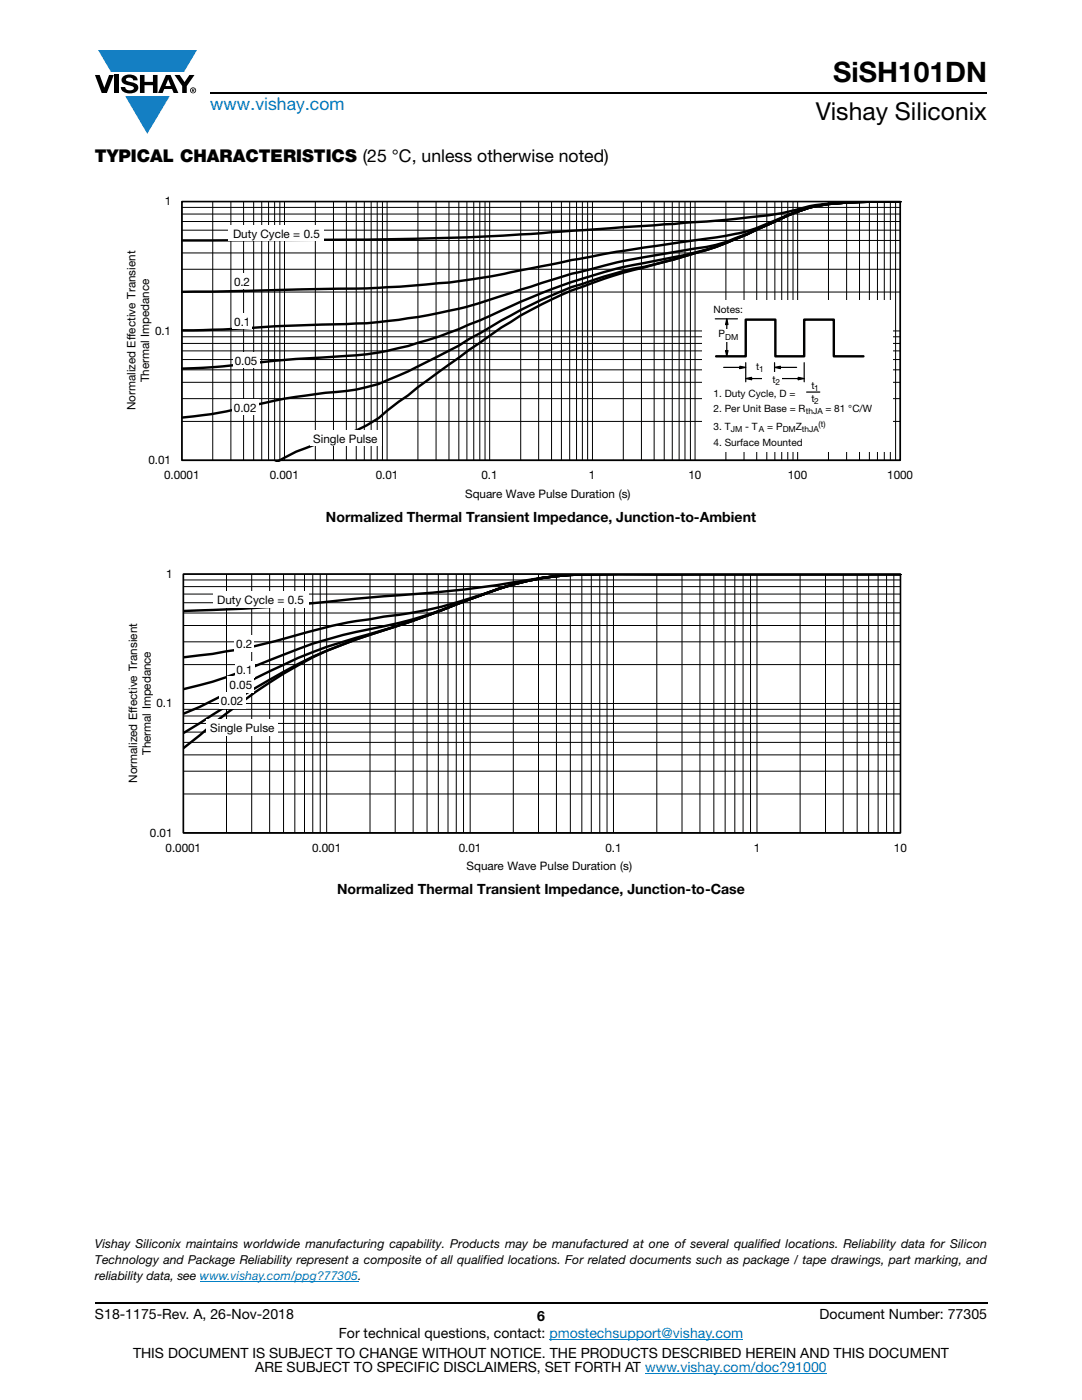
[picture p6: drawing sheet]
<svg xmlns="http://www.w3.org/2000/svg" width="216mm" height="279mm" viewBox="0 0 216 279" stroke-linecap="round" stroke-linejoin="round" font-family="sans-serif">
<g fill="#147fc3">
<path d="M19.6 10h19.7l-2.6 4.3h-1.1h-13.5z"/>
<path d="M25 19.2h8.9l-4.5 7.5z"/>
</g>
<g fill="#000">
<path d="M18.9 15h1l.9 2.5 1-2.5h.9l-1.4 3.6h-1zM22.9 15h.9v3.6h-.9zM24.6 15.3a2.1 2.1 0 0 1 2.8 .3l.1 .4h-.9a.79 .79 0 0 0-.7-.5 .79 .79 0 0 0-.8 .4l.3 .3 1 .2a1.08 1.08 0 0 1 1.2 1 1.08 1.08 0 0 1-1.1 1.2 1.73 1.73 0 0 1-2.4-1.2h.9a.96 .96 0 0 0 .8 .6 .96 .96 0 0 0 .9-.4 1.31 1.31 0 0 0-1.2-.6 1.03 1.03 0 0 1-1.1-.6 1.03 1.03 0 0 1 .2-1.1zM27.9 15h.9v1.3h1.7v-1.3h.9v3.6h-.9v-1.6h-1.7v1.6h-.9zM34.8 15h1.1l.9 1.4 1-1.4h1l-1.5 2.2v1.4h-.9v-1.4z"/>
<path d="M33.6 15.9l.5 1.3h-1.1zM33.1 15l-1.6 3.6h1l.3-.8h1.5l.3 .8h1l-1.6-3.6z"/>
<path d="M38.4 17.8h.2v.2h-.2zM38.3 17.7v.7h.1v-.3l.4 .3-.2-.3 .2-.2-.1-.2z"/>
<path d="M38.1 18a.46 .46 0 0 1 .9 0 .46 .46 0 0 1-.9 0zM37.9 18a.6 .6 0 0 0 1.2 0 .6 .6 0 0 0-1.2 0z"/>
</g>
<path d="M42 18.6h155M18.9 260h178.1" fill="none" stroke="#000" stroke-width=".36"/>
<path d="M39.9 255.7h31.6M109.6 267.3h38.7M128.7 274h36.3" fill="none" stroke="#007ec4" stroke-width=".2"/>
<g fill="#fff">
<path d="M25.1 39.1h157.8v60.7h-157.8z"/>
<path d="M36.3 40.2h143.4v51.7h-143.4z"/>
</g>
<g fill="none" stroke="#000" stroke-width=".2">
<path d="M36.3 58.3h143.3M36.3 53.7h143.3M36.3 50.5h143.3M36.3 48h143.3M36.3 45.9h143.3M36.3 44.2h143.3M36.3 42.7h143.3M36.3 41.4h143.3M36.3 40.2h143.3v51.7h-143.3zM42.5 40.2v51.7M46.1 40.2v51.7M48.6 40.2v51.7"/>
<path d="M50.6 40.2v51.7M52.2 40.2v51.7M53.6 40.2v51.7M54.8 40.2v51.7M55.8 40.2v51.7M56.8 40.2v51.7M62.9 40.2v51.7M66.5 40.2v51.7M69.1 40.2v51.7M71.1 40.2v51.7M72.7 40.2v51.7M74.1 40.2v51.7"/>
<path d="M75.3 40.2v51.7M76.3 40.2v51.7M77.2 40.2v51.7M83.4 40.2v51.7M87 40.2v51.7M89.6 40.2v51.7M91.6 40.2v51.7M93.2 40.2v51.7M94.5 40.2v51.7M95.7 40.2v51.7M96.8 40.2v51.7M97.7 40.2v51.7"/>
<path d="M103.9 40.2v51.7M107.5 40.2v51.7M110.1 40.2v51.7M112 40.2v51.7M113.7 40.2v51.7M115 40.2v51.7M116.2 40.2v51.7M117.3 40.2v51.7M118.2 40.2v51.7M124.4 40.2v51.7M128 40.2v51.7M130.5 40.2v51.7"/>
<path d="M132.5 40.2v51.7M134.1 40.2v51.7M135.5 40.2v51.7M136.7 40.2v51.7M137.8 40.2v51.7M138.7 40.2v51.7M144.8 40.2v51.7M148.5 40.2v51.7M151 40.2v51.7M153 40.2v51.7M154.6 40.2v51.7M156 40.2v51.7"/>
<path d="M157.2 40.2v51.7M158.2 40.2v51.7M159.2 40.2v51.7M165.3 40.2v51.7M168.9 40.2v51.7M171.5 40.2v51.7M173.5 40.2v51.7M175.1 40.2v51.7M176.5 40.2v51.7M177.7 40.2v51.7M178.7 40.2v51.7M36.3 79.6h143.3"/>
<path d="M36.3 76.3h143.3M36.3 73.8h143.3M36.3 71.8h143.3M36.3 70h143.3M36.3 68.5h143.3M36.3 67.2h143.3M36.3 66h143.3M36.3 84.1h143.3"/>
</g>
<path d="M36.3 40.2h143.3v51.7h-143.3z" fill="none" stroke="#000" stroke-width=".32"/>
<path d="M179.6 40.2l-10.1 .2a31.2 31.2 0 0 0-14.4 3.6l-2.1 .9a92.9 92.9 0 0 1-18.4 6.9 146.5 146.5 0 0 0-18.4 5.4 79.3 79.3 0 0 0-20.5 11.2l-12.3 8.9-2 1.6-4.2 3.1a24 24 0 0 1-10.1 5.3l-4.2 1.4a34 34 0 0 0-7.8 3.5M179.6 40.2l-10.1 .2a31.2 31.2 0 0 0-14.4 3.6l-2.1 .9a90.1 90.1 0 0 1-18.4 6.8l-6 1.6a72.2 72.2 0 0 0-12.4 3.4 68.2 68.2 0 0 0-12.3 5.2l-3.9 2.1-4.3 2.5a167 167 0 0 1-20.1 10.1 38.5 38.5 0 0 1-10.7 1.8 137.4 137.4 0 0 0-17.7 3.3 70.5 70.5 0 0 1-10.9 1.6M179.6 40.2a134.8 134.8 0 0 0-13.1 .4 28 28 0 0 0-11.4 3.4l-2.1 .9a70.7 70.7 0 0 1-16.3 6l-1 .2a140.1 140.1 0 0 0-19.6 4.5 141.4 141.4 0 0 0-20.4 8.4l-2.1 .8a73.6 73.6 0 0 1-27.5 6.4 369.6 369.6 0 0 0-23.6 2.1l-6.2 .3M179.6 40.2a134.8 134.8 0 0 0-13.1 .4 28 28 0 0 0-11.4 3.4l-6.1 2.7-2.2 .8a29 29 0 0 1-9.1 2.3l-1 .1a174.7 174.7 0 0 0-21.6 4.5l-11.2 3.4a113.2 113.2 0 0 1-40.8 7l-8.3 .3-10.4 .7-8.1 .1M179.6 40.2a134.8 134.8 0 0 0-13.1 .4 32.2 32.2 0 0 0-12 3.5 38 38 0 0 1-13.5 3.5l-18.7 2.8-7.2 1.3a345.5 345.5 0 0 1-23.5 4.4 240.3 240.3 0 0 1-30.6 1.6l-24.7 .5M179.6 40.2l-11.1 .3a40.9 40.9 0 0 0-11.3 1.8l-1 .2a256.9 256.9 0 0 1-23.7 2.3l-16.4 1.1a661.6 661.6 0 0 1-58.5 2l-21.3 .1" fill="none" stroke="#000" stroke-width=".48"/>
<g fill="#fff">
<path d="M45.7 45h19v3h-19z"/>
<path d="M46.3 54.5h4v3h-4z"/>
<path d="M46.4 62.5h4v3.1h-4z"/>
<path d="M46.4 70.3h5.4v3h-5.4z"/>
<path d="M46.2 79.8h5.4v3h-5.4z"/>
<path d="M61.8 85.9h14.3v3h-14.3z"/>
<path d="M140.1 60h38.1v30.2h-38.1z"/>
</g>
<path d="M142.7 63.6h4.5M144.4 73.3h3.6M147.6 73.1l1.2 .2-1.2 .3zM148.8 75.6l1.2-.3v.5zM148.8 72.4v3.8M149.6 75.6h3.6M154.6 73.3l1.1-.2v.5zM154.6 72.4v1.9M155.4 73.3h3.6M156.1 75.6h3.5M159.3 75.3l1.2 .3-1.2 .2zM160.5 72.4v3.8" fill="none" stroke="#000" stroke-width=".24"/>
<path d="M147.6 73.1l1.2 .2-1.2 .3zM148.8 75.6l1.2-.3v.5zM154.6 73.3l1.1-.2v.5zM159.3 75.3l1.2 .3-1.2 .2z" fill="#000"/>
<g fill="#fff">
<path d="M149.3 71.7h3.9v2.5h-3.9z"/>
<path d="M152.2 74.3h3.8v2.4h-3.8z"/>
</g>
<path d="M144.8 70h.5l-.3 1.1zM145 63.6l.3 1.2h-.5z" fill="#000"/>
<path d="M144.8 70h.5l-.3 1.1zM145 63.6l.3 1.2h-.5zM145 64.5v5.8" fill="none" stroke="#000" stroke-width=".24"/>
<path d="M141.7 65.7h6.3v2.4h-6.3z" fill="#fff"/>
<path d="M142.9 71.1h5.9v-7.3h5.9v7.3h5.8v-7.3h5.9v7.3h5.9" fill="none" stroke="#000" stroke-width=".48"/>
<path d="M160.9 78.2h2.7" fill="none" stroke="#000" stroke-width=".24"/>
<g fill="#fff">
<path d="M25.4 113.4h156.2v60.8h-156.2z"/>
<path d="M36.6 114.6h143.1v51.7h-143.1z"/>
</g>
<g fill="none" stroke="#000" stroke-width=".2">
<path d="M36.6 118.6h143.1M36.6 117.1h143.1M36.6 115.7h143.1M36.6 114.6h143.1v51.6h-143.1zM45.2 114.6v51.6M50.2 114.6v51.6M53.8 114.6v51.6M56.6 114.6v51.6M58.8 114.6v51.6M60.8 114.6v51.6M62.4 114.6v51.6M63.9 114.6v51.6"/>
<path d="M65.2 114.6v51.6M73.8 114.6v51.6M78.9 114.6v51.6M82.4 114.6v51.6M85.2 114.6v51.6M87.5 114.6v51.6M89.4 114.6v51.6M91 114.6v51.6M92.5 114.6v51.6M93.8 114.6v51.6M102.4 114.6v51.6M107.5 114.6v51.6"/>
<path d="M111 114.6v51.6M113.8 114.6v51.6M116.1 114.6v51.6M118 114.6v51.6M119.7 114.6v51.6M121.1 114.6v51.6M122.4 114.6v51.6M131.1 114.6v51.6M136.1 114.6v51.6M139.7 114.6v51.6M142.4 114.6v51.6M144.7 114.6v51.6"/>
<path d="M146.6 114.6v51.6M148.3 114.6v51.6M149.8 114.6v51.6M151 114.6v51.6M159.7 114.6v51.6M164.7 114.6v51.6M168.3 114.6v51.6M171 114.6v51.6M173.3 114.6v51.6M175.2 114.6v51.6M176.9 114.6v51.6M178.4 114.6v51.6"/>
<path d="M36.6 132.6h143.1M36.6 128.1h143.1M36.6 124.8h143.1M36.6 122.3h143.1M36.6 120.3h143.1M36.6 158.5h143.1M36.6 153.9h143.1M36.6 150.7h143.1M36.6 148.2h143.1M36.6 146.1h143.1M36.6 144.4h143.1M36.6 142.9h143.1"/>
<path d="M36.6 141.6h143.1M36.6 140.4h143.1"/>
</g>
<path d="M36.6 114.6h143.1v51.6h-143.1z" fill="none" stroke="#000" stroke-width=".32"/>
<path d="M179.7 114.6h-56.2a112.1 112.1 0 0 0-15.2 .7 84.4 84.4 0 0 0-17.3 5.3l-8.6 3.3-5.8 1.9a80.7 80.7 0 0 0-28.6 14.5l-5.6 4.2-5.8 4.8M179.7 114.6h-56.2a112.1 112.1 0 0 0-15.2 .7 84.4 84.4 0 0 0-17.3 5.3l-8.6 3.3-5.8 1.9a101.1 101.1 0 0 0-25.6 11.5l-14.4 9M179.7 114.6h-56.2a112.1 112.1 0 0 0-15.2 .7 88.2 88.2 0 0 0-17.2 5.3l-1.6 .6a149 149 0 0 1-18.4 6.1 101.4 101.4 0 0 0-23.1 9.7l-8.2 4.1-3.2 1.3M179.7 114.6h-56.2a112.1 112.1 0 0 0-15.2 .7 84.4 84.4 0 0 0-17.3 5.3 91.3 91.3 0 0 1-19.9 5.5 88.7 88.7 0 0 0-17.3 5.6 90.3 90.3 0 0 1-17.2 5.8M179.7 114.6h-56.2a112.2 112.2 0 0 0-15.2 .7 60.8 60.8 0 0 0-11.2 3.1 84.4 84.4 0 0 1-20.5 4.7l-2.8 .5a117.8 117.8 0 0 0-18.9 4.3 109.2 109.2 0 0 1-18.3 3.3M179.7 114.6h-56.2a104.4 104.4 0 0 0-22.7 1.9 291.7 291.7 0 0 1-27 2.7 403.7 403.7 0 0 1-37.2 2.7" fill="none" stroke="#000" stroke-width=".48"/>
<g fill="#fff">
<path d="M42.5 118h19v3.2h-19z"/>
<path d="M46.8 126.9h4v3.2h-4z"/>
<path d="M46.8 132h4v3.2h-4z"/>
<path d="M45.4 135.1h5.4v3.1h-5.4z"/>
<path d="M43.7 138.1h5.3v3.2h-5.3z"/>
<path d="M41.2 143.6h14.2v3.2h-14.2z"/>
</g>
<text font-size="5.6" x="166.2" y="16.4">SiSH101DN</text>
<text font-size="4.9" x="162.8" y="24">Vishay Siliconix</text>
<text font-size="3.5" fill="#007ec4" x="42" y="21.9">www.vishay.com</text>
<text font-size="3.5" x="18.9" y="32.3">TYPICAL CHARACTERISTICS (25 °C, unless otherwise noted)</text>
<g font-size="2.8">
<text x="65" y="104.1">Normalized Thermal Transient Impedance, Junction-to-Ambient</text>
<text x="67.2" y="178.5">Normalized Thermal Transient Impedance, Junction-to-Case</text>
<text x="18.9" y="263.3">S18-1175-Rev. A, 26-Nov-2018</text>
<text x="107.2" y="263.6">6</text>
<text x="163.6" y="263.3">Document Number: 77305</text>
<text x="67.6" y="267.1">For technical questions, contact: pmostechsupport@vishay.com</text>
<text x="26.5" y="271">THIS DOCUMENT IS SUBJECT TO CHANGE WITHOUT NOTICE. THE PRODUCTS DESCRIBED HEREIN AND THIS DOCUMENT</text>
<text x="50.9" y="273.8">ARE SUBJECT TO SPECIFIC DISCLAIMERS, SET FORTH AT www.vishay.com/doc?91000</text>
</g>
<g font-size="2.5">
<text x="18.9" y="249.1">Vishay Siliconix maintains worldwide manufacturing capability. Products may be manufactured at one of several qualified locations. Reliability data for Silicon</text>
<text x="18.9" y="252.3">Technology and Package Reliability represent a composite of all qualified locations. For related documents such as package / tape drawings, part marking, and</text>
<text x="18.9" y="255.5">reliability data, see www.vishay.com/ppg?77305.</text>
</g>
<g font-size="2.3">
<text x="32.9" y="41">1</text>
<text x="46.5" y="47.5">Duty Cycle = 0.5</text>
<text x="46.7" y="57">0.2</text>
<text x="46.7" y="65">0.1</text>
<text x="30.9" y="66.8">0.1</text>
<text x="29.8" y="76.3" transform="rotate(-90 29.8 76.3)">Thermal Impedance</text>
<text x="46.8" y="72.8">0.05</text>
<text x="27.1" y="81.9" transform="rotate(-90 27.1 81.9)">Normalized Effective Transient</text>
<text x="46.7" y="82.3">0.02</text>
<text x="62.5" y="88.4">Single Pul</text>
<text x="72.9" y="88.4">s</text>
<text x="74.1" y="88.4">e</text>
<text x="29.6" y="92.7">0.01</text>
<text x="32.7" y="95.6">0.0001</text>
<text x="53.8" y="95.6">0.001</text>
<text x="75" y="95.6">0.01</text>
<text x="96.1" y="95.6">0.1</text>
<text x="117.5" y="95.6">1</text>
<text x="137.4" y="95.6">10</text>
<text x="157.2" y="95.6">100</text>
<text x="177" y="95.6">1000</text>
<text x="92.8" y="99.4">Square Wave Pulse Duration (s)</text>
<text x="33.2" y="115.4">1</text>
<text x="43.3" y="120.5">Duty Cycle = 0.5</text>
<text x="47.1" y="129.4">0.2</text>
<text x="45.8" y="137.5">0.05</text>
<text x="47.2" y="134.5">0.1</text>
<text x="31.2" y="141.2">0.1</text>
<text x="44.1" y="140.6">0.02</text>
<text x="41.9" y="146.1">Single Pulse</text>
<text x="30.1" y="150.7" transform="rotate(-90 30.1 150.7)">Thermal Impedance</text>
<text x="27.4" y="156.2" transform="rotate(-90 27.4 156.2)">Normalized Effective Transient</text>
<text x="29.9" y="167">0.01</text>
<text x="33" y="170">0.0001</text>
<text x="62.3" y="170">0.001</text>
<text x="91.5" y="170">0.01</text>
<text x="93.1" y="173.7">Square Wave Pulse Duration (s)</text>
<text x="120.8" y="170">0.1</text>
<text x="150.4" y="170">1</text>
<text x="178.4" y="170">10</text>
</g>
<g font-size="2">
<text x="142.4" y="62.4">Notes:</text>
<text x="143.4" y="67.3">P</text>
<text x="150.9" y="73.9">t</text>
<text x="154.2" y="76.4">t</text>
<text x="161.9" y="77.5">t</text>
<text x="142.4" y="79.1">1. Duty Cycle, D =</text>
<text x="142.4" y="82.2">2. Per Unit Ba</text>
<text x="154.9" y="82.2">se = R</text>
<text x="161.9" y="80.2">t</text>
<text x="164.7" y="82.3">= 81 °C/W</text>
<text x="142.4" y="89">4. Surface Mounted</text>
<text x="142.4" y="85.8">3. T</text>
<text x="148.7" y="85.8">- T</text>
<text x="153.1" y="85.8">= P</text>
<text x="158.8" y="85.8">Z</text>
</g>
<g font-size="1.7">
<text x="144.7" y="67.8">DM</text>
<text x="151.5" y="74.3">1</text>
<text x="154.7" y="76.9">2</text>
<text x="162.5" y="78">1</text>
<text x="160.8" y="82.7">thJA</text>
<text x="162.5" y="80.7">2</text>
<text x="145.8" y="86.3">JM</text>
<text x="151.4" y="86.3">A</text>
<text x="156.2" y="86.3">DM</text>
<text x="160" y="86.3">thJA</text>
<text x="163.3" y="85.2">(t)</text>
</g>
</svg>
